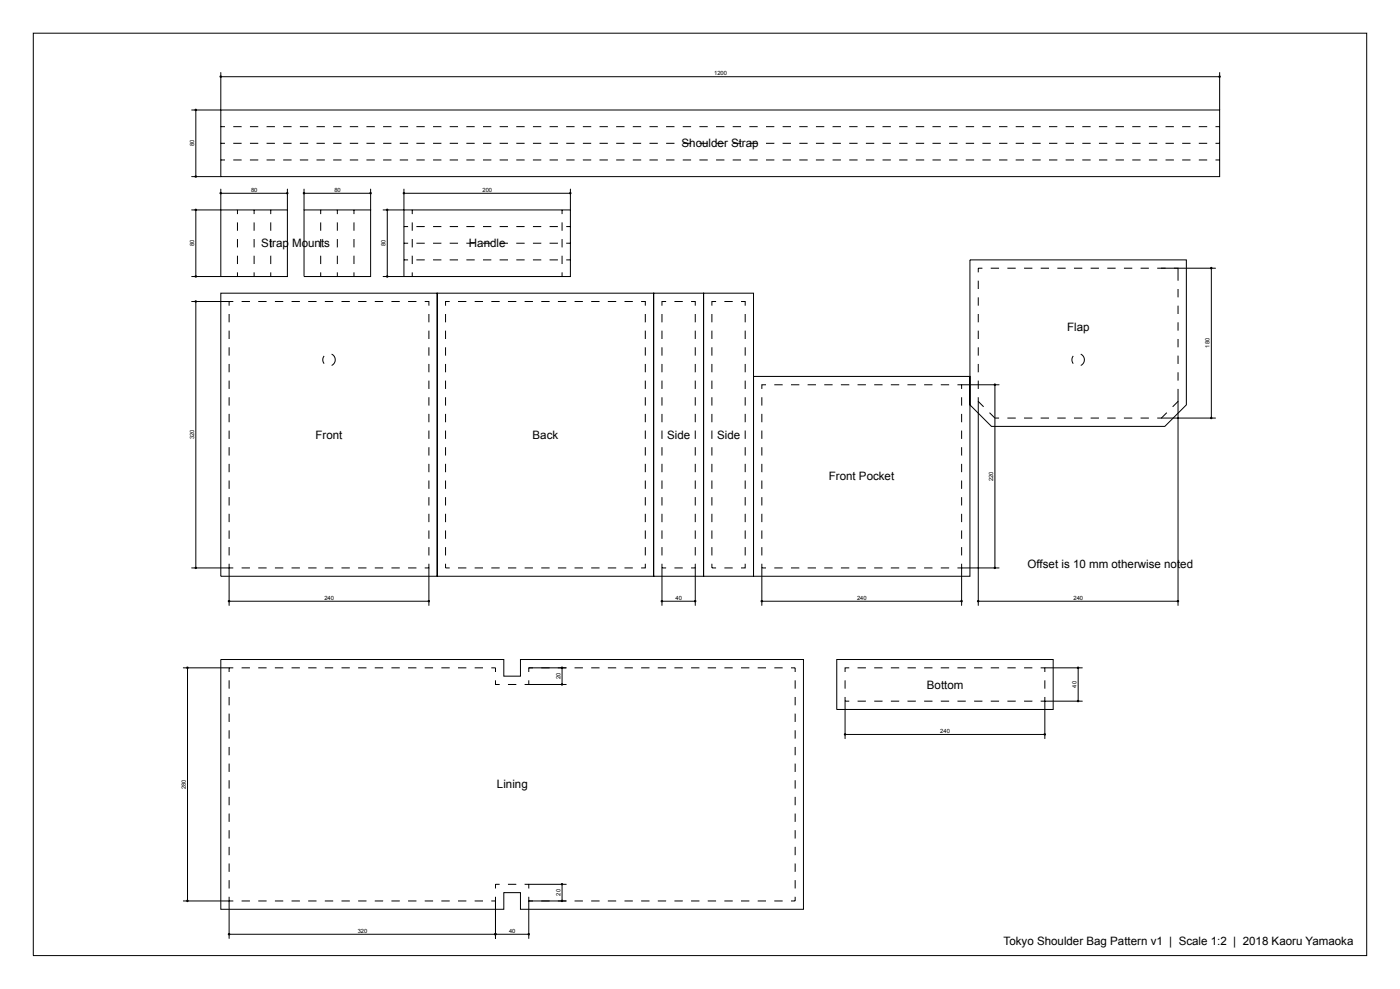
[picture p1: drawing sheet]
<svg xmlns="http://www.w3.org/2000/svg" width="841mm" height="594mm" viewBox="0 0 841 594" stroke-linecap="round" stroke-linejoin="round" font-family="sans-serif">
<g fill="none" stroke="#000" stroke-width=".6">
<path d="M20 20h801v554h-801zM133 44v22h-18M133 46h600M733 44v22M118 66v40M133 76h2M133 66h600v40h-600zM140 76h5M150 76h5M160 76h5M170 76h5M180 76h5"/>
<path d="M190 76h5M200 76h5M210 76h5M220 76h5M230 76h5M240 76h5M250 76h5M260 76h5M270 76h5M280 76h5M290 76h5M300 76h5"/>
<path d="M310 76h5M320 76h5M330 76h5M340 76h5M350 76h5M360 76h5M370 76h5M380 76h5M390 76h5M400 76h5M410 76h5M420 76h5"/>
<path d="M430 76h5M440 76h5M450 76h5M460 76h5M470 76h5M480 76h5M490 76h5M500 76h5M510 76h5M520 76h5M530 76h5M540 76h5"/>
<path d="M550 76h5M560 76h5M570 76h5M580 76h5M590 76h5M600 76h5M610 76h5M620 76h5M630 76h5M640 76h5M650 76h5M660 76h5"/>
<path d="M670 76h5M680 76h5M690 76h5M700 76h5M710 76h5M720 76h5M730 76h3M133 96h2M133 86h2M140 96h5M140 86h5M150 96h5"/>
<path d="M150 86h5M160 96h5M160 86h5M170 96h5M170 86h5M180 96h5M180 86h5M190 96h5M190 86h5M200 96h5M200 86h5M210 96h5"/>
<path d="M210 86h5M220 96h5M220 86h5M230 96h5M230 86h5M240 96h5M240 86h5M250 96h5M250 86h5M260 96h5M260 86h5M270 96h5"/>
<path d="M270 86h5M280 96h5M280 86h5M290 96h5M290 86h5M300 96h5M300 86h5M310 96h5M310 86h5M320 96h5M320 86h5M330 96h5"/>
<path d="M330 86h5M340 96h5M340 86h5M350 96h5M350 86h5M360 96h5M360 86h5M370 96h5M370 86h5M380 96h5M380 86h5M390 96h5"/>
<path d="M390 86h5M400 96h5M400 86h5M410 96h5M410 86h5M420 96h5M420 86h5M430 96h5M430 86h5M440 96h5M440 86h5M450 96h5"/>
<path d="M450 86h5M460 96h5M460 86h5M470 96h5M470 86h5M480 96h5M480 86h5M490 96h5M490 86h5M500 96h5M500 86h5M510 96h5"/>
<path d="M510 86h5M520 96h5M520 86h5M530 96h5M530 86h5M540 96h5M540 86h5M550 96h5M550 86h5M560 96h5M560 86h5M570 96h5"/>
<path d="M570 86h5M580 96h5M580 86h5M590 96h5M590 86h5M600 96h5M600 86h5M610 96h5M610 86h5M620 96h5M620 86h5M630 96h5"/>
<path d="M630 86h5M640 96h5M640 86h5M650 96h5M650 86h5M660 96h5M660 86h5M670 96h5M670 86h5M680 96h5M680 86h5M690 96h5"/>
<path d="M690 86h5M700 96h5M700 86h5M710 96h5M710 86h5M720 96h5M720 86h5M730 96h3M730 86h3M115 106h18M133 116h40M133 114v12h-18"/>
<path d="M173 114v12M183 116h40M183 114v12M223 114v12M243 114v12h-13M243 116h100M343 114v12M118 126v40M133 126h40v40h-40zM143 126v3M143 134v5M153 126v3"/>
<path d="M153 134v5M163 126v3M163 134v5M183 126h40v40h-40zM193 126v3M193 134v5M203 126v3M203 134v5M213 126v3M213 134v5M233 126v40M243 126h100v40h-100z"/>
<path d="M243 136h2M248 126v3M248 134v5M250 136h5M260 136h5M270 136h5M280 136h5M290 136h5M300 136h5M310 136h5M320 136h5M330 136h5"/>
<path d="M338 126v3M338 134v5M340 136h3M143 144v5M143 154v5M153 144v5M153 154v5M163 144v5M163 154v5M193 144v5M193 154v5M203 144v5"/>
<path d="M203 154v5M213 144v5M213 154v5M243 146h2M243 156h2M248 144v5M248 154v5M250 146h5M250 156h5M260 146h5M260 156h5M270 146h5"/>
<path d="M270 156h5M280 146h5M280 156h5M290 146h5M290 156h5M300 146h5M300 156h5M310 146h5M310 156h5M320 146h5M320 156h5M330 146h5"/>
<path d="M330 156h5M338 144v5M338 154v5M340 146h3M340 156h3M583 156h130v87l-13 13h-104l-13-13zM115 166h18M133 176h130v170h-130zM143 164v2M153 164v2M163 164v2M193 164v2"/>
<path d="M203 164v2M213 164v2M230 166h13M248 164v2M263 176h130v170h-130zM338 164v2M393 176h30v170h-30zM423 176h30v170h-30zM588 169v5M588 179v5M590 161h-2v3M595 161h5"/>
<path d="M605 161h5M615 161h5M625 161h5M635 161h5M645 161h5M655 161h5M665 161h5M675 161h5M685 161h5M695 161h35M705 161h3v8M708 174v5"/>
<path d="M728 161v90M115 181h23M118 181v160M138 189v5M138 199v5M140 181h-2v3M145 181h5M155 181h5M165 181h5M175 181h5M185 181h5M195 181h5"/>
<path d="M205 181h5M215 181h5M225 181h5M235 181h5M245 181h5M255 181h3v3M258 189v5M258 199v5M268 189v5M268 199v5M270 181h-2v3M275 181h5"/>
<path d="M285 181h5M295 181h5M305 181h5M315 181h5M325 181h5M335 181h5M345 181h5M355 181h5M365 181h5M375 181h5M385 181h3v3M388 189v5"/>
<path d="M388 199v5M398 189v5M398 199v5M400 181h-2v3M405 181h5M415 181h3v3M418 189v5M418 199v5M428 189v5M428 199v5M430 181h-2v3M435 181h5"/>
<path d="M445 181h3v3M448 189v5M448 199v5M588 189v5M588 199v5M708 184v5M708 194v5M138 209v5M138 219v5M195 214a4 4 0 0 0 0 4M199 213a4 4 0 0 1 2 3 4 4 0 0 1-2 4M258 209v5"/>
<path d="M258 219v5M268 209v5M268 219v5M388 209v5M388 219v5M398 209v5M398 219v5M418 209v5M418 219v5M428 209v5M428 219v5M448 209v5"/>
<path d="M448 219v5M588 209v5M588 219v5M645 214a4 4 0 0 0 0 4M649 213a4 4 0 0 1 2 3 4 4 0 0 1-2 4M708 204v5M708 214v5M138 229v5M138 239v5M258 229v5M258 239v5M268 229v5"/>
<path d="M268 239v5M388 229v5M388 239v5M398 229v5M398 239v5M418 229v5M418 239v5M428 229v5M428 239v5M448 229v5M448 239v5M453 226h130v120h-130z"/>
<path d="M458 239v5M460 231h-2v3M465 231h5M475 231h5M485 231h5M495 231h5M505 231h5M515 231h5M525 231h5M535 231h5M545 231h5M555 231h5"/>
<path d="M565 231h5M575 231h3v3M578 239v5M578 231h22M588 239v2l3 3M588 229v5M598 231v110M708 234v7l-4 3M708 224v5M138 249v5M138 259v5M258 249v5"/>
<path d="M258 259v5M268 249v5M268 259v5M388 249v5M388 259v5M398 249v5M398 259v5M418 249v5M418 259v5M428 249v5M428 259v5M448 249v5"/>
<path d="M448 259v5M458 249v5M458 259v5M578 249v5M578 259v5M588 241v123M594 248l4 3h2M605 251h5M615 251h5M625 251h5M635 251h5M645 251h5"/>
<path d="M655 251h5M665 251h5M675 251h5M685 251h5M698 251h32M701 248l-3 3h-3M708 241v123M138 269v5M138 279v5M258 269v5M258 279v5M268 269v5"/>
<path d="M268 279v5M388 269v5M388 279v5M398 269v5M398 279v5M418 269v5M418 279v5M428 269v5M428 279v5M448 269v5M448 279v5M458 269v5"/>
<path d="M458 279v5M578 269v5M578 279v5M138 289v5M138 299v5M258 289v5M258 299v5M268 289v5M268 299v5M388 289v5M388 299v5M398 289v5"/>
<path d="M398 299v5M418 289v5M418 299v5M428 289v5M428 299v5M448 289v5M448 299v5M458 289v5M458 299v5M578 289v5M578 299v5M138 309v5"/>
<path d="M138 319v5M258 309v5M258 319v5M268 309v5M268 319v5M388 309v5M388 319v5M398 309v5M398 319v5M418 309v5M418 319v5M428 309v5"/>
<path d="M428 319v5M448 309v5M448 319v5M458 309v5M458 319v5M578 309v5M578 319v5M138 329v5M138 339v25M258 339v2h-3M258 329v5M268 339v2h2"/>
<path d="M268 329v5M388 339v2h-3M388 329v5M398 329v5M398 339v25M418 339v2h-3M418 329v5M428 339v2h2M428 329v5M448 339v2h-3M448 329v5M458 329v5"/>
<path d="M458 339v25M578 339v2h-3M578 329v5M115 341h25M145 341h5M155 341h5M165 341h5M175 341h5M185 341h5M195 341h5M205 341h5M215 341h5"/>
<path d="M225 341h5M235 341h5M245 341h5M258 341v23M275 341h5M285 341h5M295 341h5M305 341h5M315 341h5M325 341h5M335 341h5M345 341h5"/>
<path d="M355 341h5M365 341h5M375 341h5M398 341h2M405 341h5M418 341v23M435 341h5M458 341h2M465 341h5M475 341h5M485 341h5M495 341h5"/>
<path d="M505 341h5M515 341h5M525 341h5M535 341h5M545 341h5M555 341h5M565 341h5M600 341h-22v23M138 361h120M398 361h20M458 361h120M588 361h120"/>
<path d="M133 396h170v10h10v-10h170v150h-170v-10h-10v10h-170zM503 396h130v30h-130zM110 401h30M113 401v140M138 401v3M138 409v5M138 419v5M145 401h5M155 401h5M165 401h5M175 401h5M185 401h5"/>
<path d="M195 401h5M205 401h5M215 401h5M225 401h5M235 401h5M245 401h5M255 401h5M265 401h5M275 401h5M285 401h5M295 401h3v3M298 409v2h2"/>
<path d="M305 411h5M315 411h25M318 409v2M338 401v10M340 401h-22v3M345 401h5M355 401h5M365 401h5M375 401h5M385 401h5M395 401h5M405 401h5"/>
<path d="M415 401h5M425 401h5M435 401h5M445 401h5M455 401h5M465 401h5M475 401h3v3M478 409v5M478 419v5M508 409v5M508 419v25M510 401h-2v3"/>
<path d="M515 401h5M525 401h5M535 401h5M545 401h5M555 401h5M565 401h5M575 401h5M585 401h5M595 401h5M605 401h5M615 401h5M625 401h3v3"/>
<path d="M628 419v2h-3M628 409v5M628 401h22M648 401v20M138 429v5M138 439v5M478 429v5M478 439v5M508 421h2M515 421h5M525 421h5M535 421h5"/>
<path d="M545 421h5M555 421h5M565 421h5M575 421h5M585 421h5M595 421h5M605 421h5M615 421h5M650 421h-22v23M138 449v5M138 459v5M478 449v5"/>
<path d="M478 459v5M508 441h120M138 469v5M138 479v5M478 469v5M478 479v5M138 489v5M138 499v5M478 489v5M478 499v5M138 509v5M138 519v5"/>
<path d="M478 509v5M478 519v5M138 529v5M138 539v25M298 539v25M300 531h-2v3M305 531h5M315 531h25M318 531v3M318 539v25M338 531v10M478 539v2h-3"/>
<path d="M478 529v5M110 541h30M145 541h5M155 541h5M165 541h5M175 541h5M185 541h5M195 541h5M205 541h5M215 541h5M225 541h5M235 541h5"/>
<path d="M245 541h5M255 541h5M265 541h5M275 541h5M285 541h5M295 541h3M318 541h22M345 541h5M355 541h5M365 541h5M375 541h5M385 541h5"/>
<path d="M395 541h5M405 541h5M415 541h5M425 541h5M435 541h5M445 541h5M455 541h5M465 541h5M138 561h180"/>
</g>
<g fill="#000">
<circle cx="133" cy="46" r=".7"/>
<circle cx="733" cy="46" r=".7"/>
<circle cx="118" cy="66" r=".8"/>
<circle cx="118" cy="106" r=".8"/>
<circle cx="133" cy="116" r=".7"/>
<circle cx="173" cy="116" r=".7"/>
<circle cx="183" cy="116" r=".8"/>
<circle cx="223" cy="116" r=".7"/>
<circle cx="243" cy="116" r=".7"/>
<circle cx="343" cy="116" r=".7"/>
<circle cx="118" cy="126" r=".8"/>
<circle cx="233" cy="126" r=".7"/>
<circle cx="118" cy="166" r=".8"/>
<circle cx="233" cy="166" r=".8"/>
<circle cx="728" cy="161" r=".8"/>
<circle cx="118" cy="181" r=".8"/>
<circle cx="598" cy="231" r=".7"/>
<circle cx="728" cy="251" r=".8"/>
<circle cx="118" cy="341" r=".8"/>
<circle cx="598" cy="341" r=".8"/>
<circle cx="138" cy="361" r=".7"/>
<circle cx="258" cy="361" r=".7"/>
<circle cx="398" cy="361" r=".7"/>
<circle cx="418" cy="361" r=".7"/>
<circle cx="458" cy="361" r=".8"/>
<circle cx="578" cy="361" r=".7"/>
<circle cx="588" cy="361" r=".7"/>
<circle cx="708" cy="361" r=".8"/>
<circle cx="113" cy="401" r=".8"/>
<circle cx="338" cy="411" r=".8"/>
<circle cx="338" cy="401" r=".7"/>
<circle cx="648" cy="401" r=".8"/>
<circle cx="648" cy="421" r=".8"/>
<circle cx="508" cy="441" r=".7"/>
<circle cx="628" cy="441" r=".8"/>
<circle cx="338" cy="531" r=".7"/>
<circle cx="113" cy="541" r=".8"/>
<circle cx="338" cy="541" r=".7"/>
<circle cx="138" cy="561" r=".8"/>
<circle cx="298" cy="561" r=".8"/>
<circle cx="318" cy="561" r=".8"/>
</g>
<g font-size="6.9">
<text x="409" y="89">Shoulder Strap</text>
<text x="157" y="149">Strap Mounts</text>
<text x="282" y="149">Handle</text>
<text x="641" y="199">Flap</text>
<text x="190" y="264">Front</text>
<text x="320" y="264">Back</text>
<text x="401" y="264">Side</text>
<text x="431" y="264">Side</text>
<text x="498" y="289">Front Pocket</text>
<text x="617" y="341">Offset is 10 mm otherwise noted</text>
<text x="557" y="414">Bottom</text>
<text x="299" y="474">Lining</text>
<text x="603" y="567">Tokyo Shoulder Bag Pattern v1 | Scale 1:2 | 2018 Kaoru Yamaoka</text>
</g>
<g font-size="3.5">
<text x="429" y="45">1200</text>
<text x="117" y="88" transform="rotate(-90 117 88)">80</text>
<text x="151" y="115">80</text>
<text x="201" y="115">80</text>
<text x="290" y="115">200</text>
<text x="117" y="148" transform="rotate(-90 117 148)">80</text>
<text x="232" y="148" transform="rotate(-90 232 148)">80</text>
<text x="727" y="209" transform="rotate(-90 727 209)">180</text>
<text x="117" y="264" transform="rotate(-90 117 264)">320</text>
<text x="597" y="289" transform="rotate(-90 597 289)">220</text>
<text x="195" y="360">240</text>
<text x="406" y="360">40</text>
<text x="515" y="360">240</text>
<text x="645" y="360">240</text>
<text x="337" y="408" transform="rotate(-90 337 408)">20</text>
<text x="647" y="413" transform="rotate(-90 647 413)">40</text>
<text x="565" y="440">240</text>
<text x="112" y="474" transform="rotate(-90 112 474)">280</text>
<text x="337" y="538" transform="rotate(-90 337 538)">20</text>
<text x="215" y="560">320</text>
<text x="306" y="560">40</text>
</g>
</svg>
